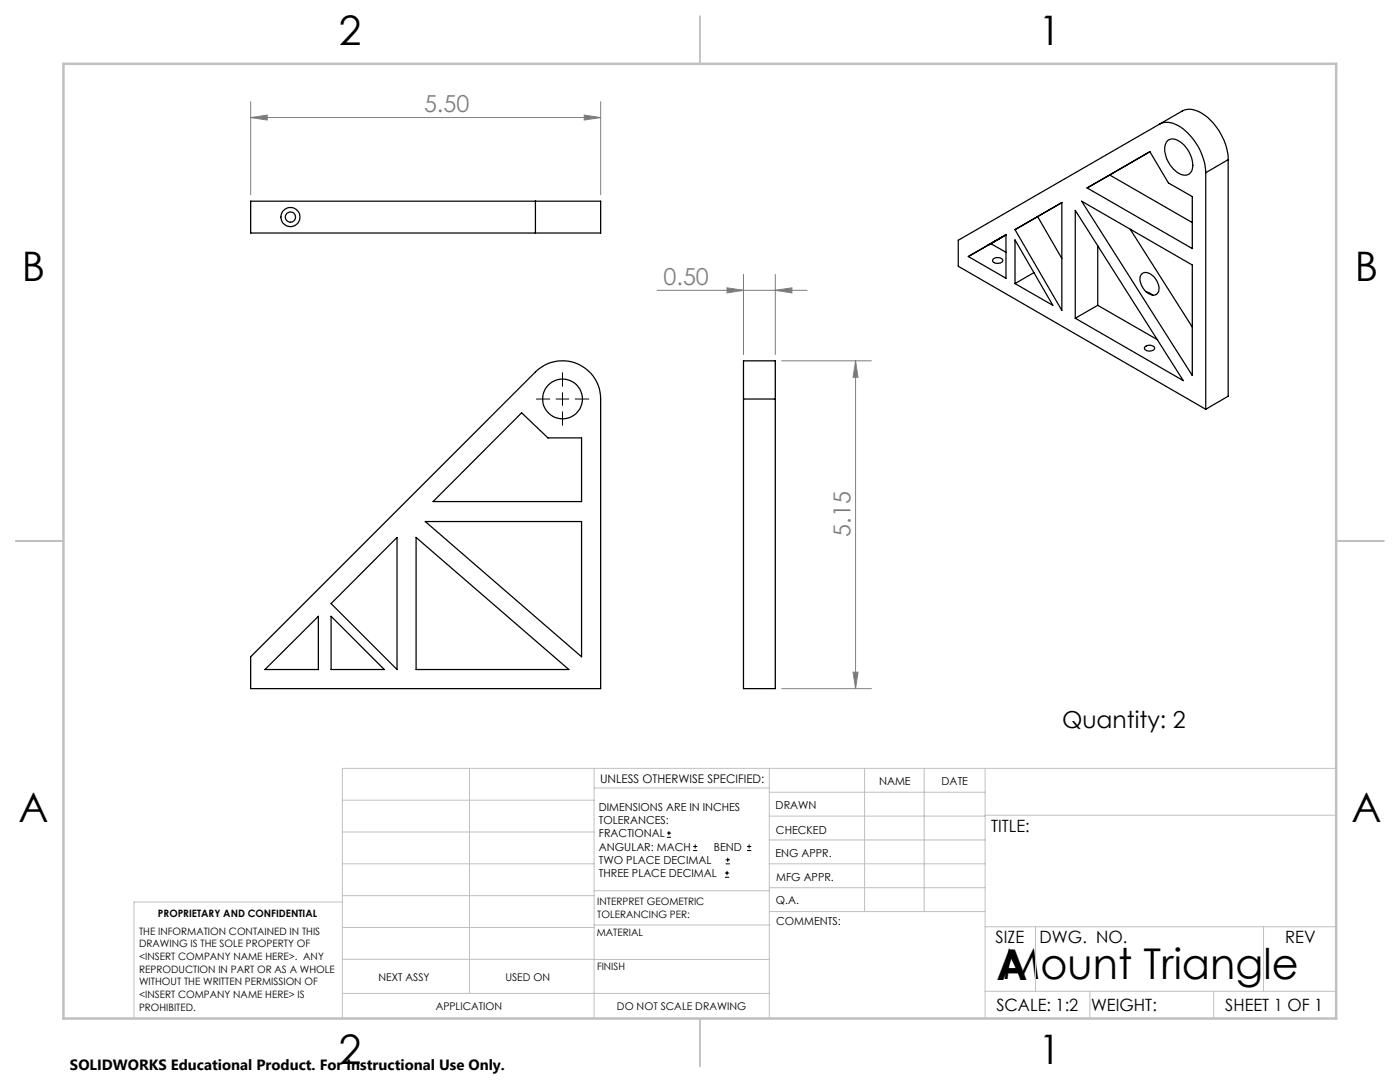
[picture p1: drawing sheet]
<svg xmlns="http://www.w3.org/2000/svg" width="279mm" height="216mm" viewBox="0 0 279 216" stroke-linecap="round" stroke-linejoin="round" font-family="sans-serif">
<g fill="none" stroke="#000" stroke-width=".2">
<path d="M107 79.6h2.7M111 79.6h2.5M112.3 74.4v2.7M112.3 78.4v2.5M114.8 79.6h2.7M112.3 82.2v2.6M133.1 167.1h.8M133.1 166.2h.8M133.5 165.8v.9M138.3 169.7h.8M138.3 168.9h.8M138.7 168.5v.8"/>
<path d="M144.7 175h.8M144.7 174.2h.8M144.8 172.4h.9M144.8 171.6h.9M145.1 173.8v.8M145.2 171.1v.9M149.1 169.7h.8M149.1 168.9h.8M149.5 168.5v.8"/>
</g>
<g fill="none" stroke="#808080" stroke-width=".2">
<path d="M50 23.5l3.3-.5v1zM50 20.3v18.6M50 23.5h69.9M116.6 23l3.3 .5-3.3 .5zM119.9 20.3v18.6M131.1 57.9h30M145.1 57.4l3.3 .5-3.3 .6zM148.4 54.8v15.9M154.7 57.9l3.3-.5v1.1zM154.7 54.8v15.9M156 72h17.9M170.7 72l.5 3.3h-.9z"/>
<path d="M170.7 72v65.4M156 137.4h17.9M170.3 134.1h.9l-.5 3.3z"/>
</g>
<g fill="none" stroke="#c0c0c0" stroke-width=".2">
<path d="M68.3 159.7h50.3M93.7 153.3v44.9M118.6 153.3v49.9M118.6 157.2h34.9M153.5 153.3v49.9M153.5 158.1h43.1M172.5 153.3v28.6M184.4 153.3v28.6M196.6 153.3v49.9M266.7 153.3h-198.4v49.9M68.3 178.7h50.3M68.3 172.4h50.3"/>
<path d="M68.3 166h50.3M68.3 180h-41.6v23.2M118.6 177.7h35M153.5 167.6h43.1M153.5 162.8h43.1M153.5 172.4h43.1M153.5 177.1h43.1M196.6 162.7h70.1M68.3 198.2h85.2M68.3 191.4l85.2 .1M68.3 185.1h50.3M118.6 184.6h35"/>
<path d="M153.6 181.9h43M196.6 197.8h70.1M196.6 184.9h70.1M206.7 184.9v12.9M217.5 197.8v5.4M242.2 197.8v5.4M252.2 184.9v12.9"/>
</g>
<path d="M139.7 3.2v9.5M3.1 107.9h9.6M266.7 107.9h9.5M139.7 203.2v9.6" fill="none" stroke="#c0c0c0" stroke-width=".25"/>
<path d="M12.7 12.7h254v190.5h-254z" fill="none" stroke="#c0c0c0" stroke-width=".5"/>
<g fill="#808080">
<path d="M154.7 57.9l3.3-.5v1.1zM145.1 57.4l3.3 .5-3.3 .6z"/>
<path d="M50 23.5l3.3-.5v1zM116.6 23l3.3 .5-3.3 .5z"/>
<path d="M170.7 72l.5 3.3h-.9zM170.3 134.1h.9l-.5 3.3z"/>
</g>
<g fill="none" stroke="#000" stroke-width=".25">
<path d="M221.5 34.9l-4.5 2.6M221.5 34.9l16.4 9.5M229.5 30.3l3.7 6.2 4.7 2.7v10.4l-20.9-12.1M229.5 30.3l-12.5 7.2M229.5 30.3l-8 4.6M231.4 24.8a4.4 4.4 0 0 1 4.7 .9 12 12 0 0 1 4.5 8.8M231.4 24.8l4.5-2.6a4.3 4.3 0 0 1 4.7 .9 12.1 12.1 0 0 1 4.5 8.8M231.4 24.8l-40.2 23.1v5.2l49.4 28.6M233 28.1a2.02 2.02 0 0 1 2.6 .3 5.6 5.6 0 0 1 2.2 5.7 1.81 1.81 0 0 1-2.9 .3 5.5 5.5 0 0 1-2.2-5.8zM240.6 34.5v47.2M245.1 31.9l-4.5 2.6M245.1 31.9v47.2l-4.5 2.6"/>
<path d="M106.9 40.1h13v6.4h-13M106.9 40.1h-56.9v6.4h56.9M106.9 40.1v6.4M197.2 48.9l3.6-2.1zM198.2 51.7a1.26 1.26 0 0 1 1.9 .3 1.17 1.17 0 0 1-2 0zM200.8 46.8v8.7l-7.5-4.3M200.8 46.8l-7.5 4.4M200.8 50.3l-3.1-1.7-4.4 2.6M202.6 47.9l7.5 13-7.5-4.3zM202.6 45.8l9.3-5.4v21.5zM206.3 54.4l-3.7 2.2M211.9 40.4l-4.8 2.8 4.8 8.4"/>
<path d="M214.6 42l21.5 34-21.5-12.5zM215.9 40.1l22 12.8v22zM219.1 49.1v11.8M225.6 45.8l12.3 19.5M227.9 54.7a1.66 1.66 0 0 1 2.2 .4 3.1 3.1 0 0 1 1 3.3 1.31 1.31 0 0 1-2.1 .1 3.3 3.3 0 0 1-1.3-3.6zM228.8 58.2l1.2 .7M148.4 79.6v-7.6h6.3v7.6M148.4 79.6v57.8h6.3v-57.8M148.4 79.6h6.3M219.1 60.9l-4.5 2.6M219.1 60.9l11.9 6.9M228.5 69.2a1.26 1.26 0 0 1 1.9 .3 1.17 1.17 0 0 1-2 0z"/>
<path d="M104.1 82.4l5.3 5h6.7v12.7h-29.7zM79.2 107.2v26.4l-13.1-13.2zM83 107.2l30.5 26.4h-30.5zM84.9 104.1h31.2v27zM50 131.1l56.9-56.9a7.6 7.6 0 0 1 8.3-1.6 7.6 7.6 0 0 1 4.7 7v57.8h-69.9zM52.9 133.6l10.6-10.6v10.6zM66.1 123l10.6 10.6h-10.6z"/>
<circle cx="58" cy="43.3" r="1.03"/>
<circle cx="58" cy="43.3" r="1.91"/>
<circle cx="112.3" cy="79.6" r="4"/>
</g>
<g font-size="8.5">
<text x="198.9" y="195.5">A</text>
<text x="200.1" y="195.4">Mount Triangle</text>
</g>
<g font-size="8.1">
<text x="67.6" y="8.9">2</text>
<text x="207.3" y="8.9">1</text>
<text x="4.4" y="56.1">B</text>
<text x="270.4" y="56.1">B</text>
<text x="3.7" y="164.1">A</text>
<text x="269.7" y="164.1">A</text>
<text x="67.6" y="212.4">2</text>
<text x="207.3" y="212.4">1</text>
</g>
<g font-size="4.7" fill="#808080">
<text x="84.6" y="22.4">5.50</text>
<text x="132.4" y="56.9">0.50</text>
<text x="169.7" y="107.1" transform="rotate(-90 169.7 107.1)">5.15</text>
</g>
<text font-size="4.7" x="212" y="145.3">Quantity: 2</text>
<g font-size="3.4">
<text x="197.8" y="166">TITLE:</text>
<text x="198.7" y="188.1">SIZE</text>
<text x="207.5" y="188.1">DWG. NO.</text>
<text x="256.5" y="188.2">REV</text>
<text x="198.8" y="201.7">SCALE: 1:2</text>
<text x="217.7" y="201.8">WEIGHT:</text>
<text x="244.5" y="201.7">SHEET 1 OF 1</text>
</g>
<text font-size="3" x="14" y="213.5">SOLIDWORKS Educational Product. For Instructional Use Only.</text>
<text font-size="2.4" x="119.8" y="156.2">UNLESS OTHERWISE SPECIFIED:</text>
<g font-size="2.2">
<text x="119.5" y="161.8">DIMENSIONS ARE IN INCHES</text>
<text x="154.8" y="161.4">DRAWN</text>
<text x="175.4" y="156.6">NAME</text>
<text x="187.9" y="156.7">DATE</text>
<text x="119.5" y="164.4">TOLERANCES:</text>
<text x="119.5" y="167.1">FRACTIONAL</text>
<text x="154.9" y="166.3">CHECKED</text>
<text x="119.5" y="169.7">ANGULAR: MACH</text>
<text x="119.5" y="172.4">TWO PLACE DECIMAL</text>
<text x="142.5" y="169.7">BEND</text>
<text x="154.8" y="171">ENG APPR.</text>
<text x="119.5" y="175">THREE PLACE DECIMAL</text>
<text x="154.9" y="175.7">MFG APPR.</text>
<text x="154.9" y="180.4">Q.A.</text>
<text x="154.9" y="184.6">COMMENTS:</text>
</g>
<g font-size="2.1">
<text x="75.5" y="195.7">NEXT ASSY</text>
<text x="100.9" y="195.7">USED ON</text>
<text x="86.9" y="201.5">APPLICATION</text>
<text x="123.1" y="201.6">DO NOT SCALE DRAWING</text>
</g>
<g font-size="2">
<text x="31.5" y="182.9">PROPRIETARY AND CONFIDENTIAL</text>
<text x="119.2" y="180.6">INTERPRET GEOMETRIC</text>
<text x="119.2" y="183.1">TOLERANCING PER:</text>
<text x="27.8" y="186.5">THE INFORMATION CONTAINED IN THIS</text>
<text x="27.8" y="189">DRAWING IS THE SOLE PROPERTY OF</text>
<text x="27.8" y="191.6">&lt;INSERT COMPANY NAME HERE&gt;. ANY</text>
<text x="119.1" y="186.7">MATERIAL</text>
<text x="27.8" y="194.1">REPRODUCTION IN PART OR AS A WHOLE</text>
<text x="27.8" y="196.6">WITHOUT THE WRITTEN PERMISSION OF</text>
<text x="119.1" y="193.5">FINISH</text>
<text x="27.8" y="199.1">&lt;INSERT COMPANY NAME HERE&gt; IS</text>
<text x="27.8" y="201.7">PROHIBITED.</text>
</g>
</svg>
